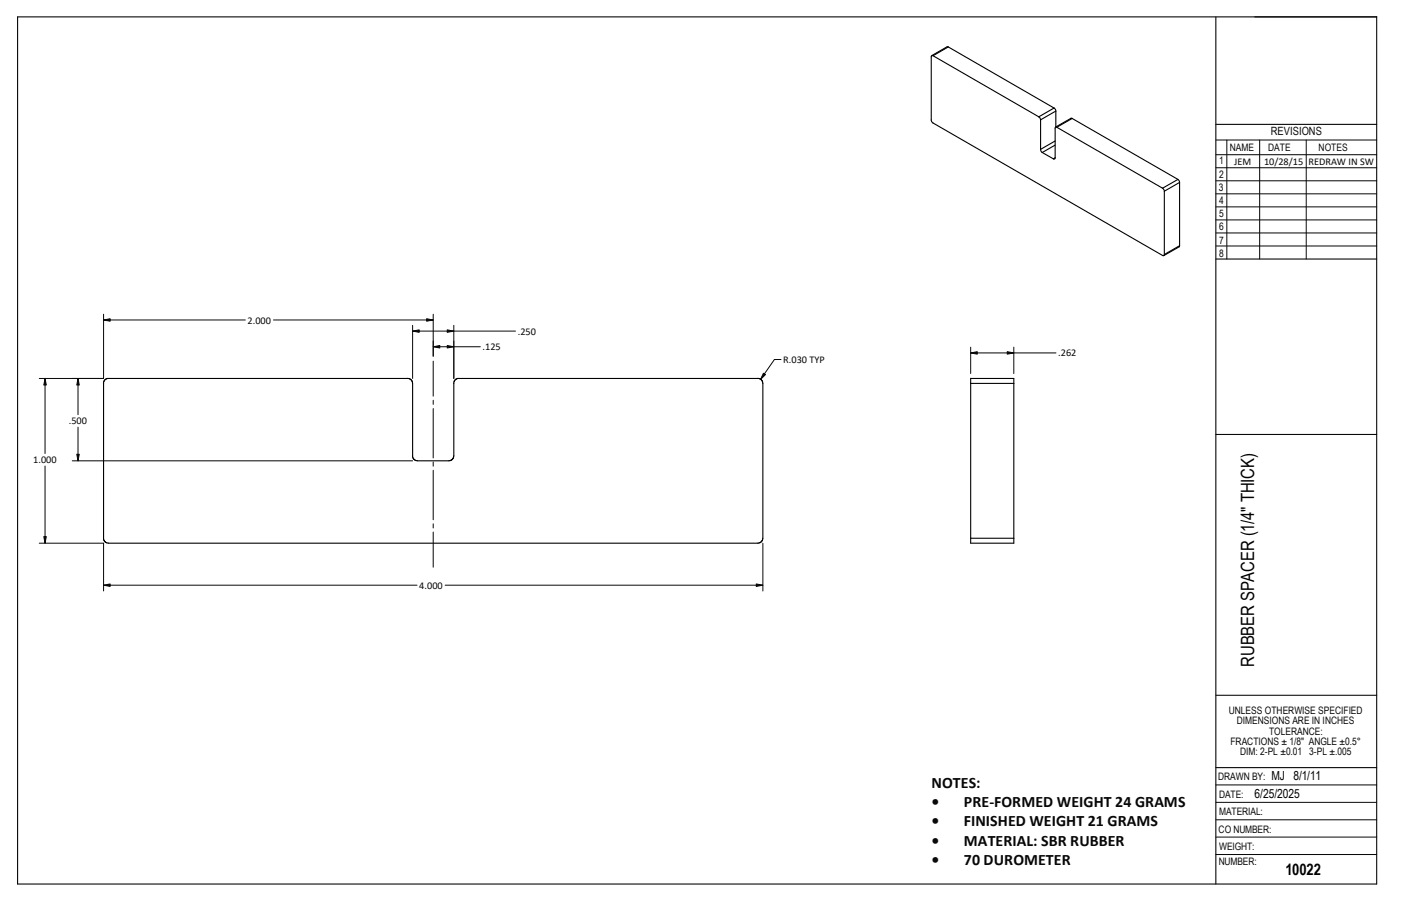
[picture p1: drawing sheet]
<svg xmlns="http://www.w3.org/2000/svg" width="432mm" height="279mm" viewBox="0 0 432 279" stroke-linecap="round" stroke-linejoin="round" font-family="sans-serif">
<g fill="none" stroke="#0f0400" stroke-width=".31">
<path d="M374.7 59.8h49.6M374.7 55.8h49.6M374.7 51.7h49.6M374.7 47.7h49.6M374.7 43.2h49.6M378.1 43.2v36.7M388.2 43.2v36.7M402.6 43.2v36.7M374.7 75.9h49.6M374.7 71.8h49.6M374.7 67.8h49.6M374.7 63.8h49.6"/>
<path d="M374.7 252.8h49.6M374.7 247.4h49.6M374.7 242.1h49.6M374.7 258.1h49.6M374.7 263.5h49.6"/>
</g>
<path d="M5.4 5.2v267.4h418.9v-267.4h-37.5" fill="none" stroke="#0a0605" stroke-width=".34"/>
<path d="M5.4 5.2h418.9M374.7 5.2v267.4M374.7 38.4h49.6M374.7 79.9h49.6M374.7 134h49.6M374.7 214.4h49.6M374.7 236.7h49.6" fill="none" stroke="#0f0400" stroke-width=".34"/>
<g fill="none" stroke="#000" stroke-width=".34">
<path d="M287.6 17.2l32.6 18.8M287.6 17.2a.34 .34 0 0 0-.4 0 .34 .34 0 0 0-.2 .3v19.6l.4 .8 70.9 40.9h.5l.1-.3M292.3 14.5l-4.7 2.7M292.3 14.5l-.4-.1-4.7 2.7M292.3 14.5l32.6 18.8M320.2 36l.5 1M320.7 37v9.1M324.9 33.3l-4.7 2.7M324.9 33.3l.5 .9M325.4 34.2l-4.7 2.8M325.4 34.2v5M325.7 39.2l32.6 18.8"/>
<path d="M325.7 39.2h-.3l-.2 .2v9.3M330.5 36.5l-.4-.1-4.8 2.8M330.5 36.5l32.6 18.8M330.5 36.5l-4.8 2.7M320.7 46.1l.5 .9M321.2 47l3.5 2M325.2 48.7l-.2 .3h-.3M325.2 43.5l-4.5 2.6M325.2 44.7l-4 2.3M325.2 48.7l-.5 .3M358.3 58l.6 1M358.9 59v19.5"/>
<path d="M363.1 55.3l.5 1M363.1 55.3l-4.8 2.7M363.6 56.3l-4.7 2.7M363.6 56.3v19.5M363.6 75.8l-4.7 2.7M363.6 75.8l-.2 .3-4.7 2.7M125.6 116.7l.8 .2 .5 .4 .3 .9-.1 22.4 .2 .8 .5 .4 .9 .3h9.6l.8-.2 .6-.7 .1-23 .3-.9 .9-.6h92.6M233.6 116.7l.8 .2 .4 .4 .3 .9v47.8l-.3 .9-.9 .6h-200.5l-.8-.2-.5-.5-.2-.5v-48.4l.7-1 .5-.2h92.5M299.2 118.2v-1.5h13.3v1.5M299.2 118.2h13.3M299.2 118.2v47.8M312.5 118.2v47.8"/>
<path d="M299.2 166v1.5h13.3v-1.5M299.2 166h13.3"/>
</g>
<g fill="none" stroke="#0a0605" stroke-width=".31">
<path d="M31.9 96.9v19.8h-19.8M31.9 98.7h43.7M84.3 98.7h49.2M133.5 96.9v13M13.9 116.7v23.2M24 116.7v11.2M127.2 102.1h31.7M127.2 100.3v16.4M133.5 111.4v10.8M133.5 106.9h14.5M139.9 100.3v16.4M240.7 110.9h-2l-4.3 6.1"/>
<path d="M299.2 107.1v8.1M299.2 108.8h26.3M312.5 107.1v8.1M24 131.7v10.4M133.5 123.4v1.3M133.5 126v15.2M13.9 143.7v23.8M22.3 142.1h104.9M133.5 142.5v1.3M133.5 145v15.3M12.1 167.5h19.8v14.7M133.5 161.5v1.3"/>
<path d="M133.5 164.1v10.8M235.1 167.5v14.7M31.9 180.5h96.6M137.2 180.5h97.9"/>
</g>
<g fill="#0a0605" stroke="#0a0605" stroke-width=".31">
<path d="M137.8 106.6l2.1 .3-2.1 .4z"/>
<path d="M133.5 106.9l2.1-.3v.7z"/>
<path d="M131.5 98.3l2 .4-2 .4z"/>
<path d="M31.9 98.7l2.1-.4v.8z"/>
<path d="M310.4 108.5l2.1 .3-2.1 .4z"/>
<path d="M299.2 108.8l2-.3v.7z"/>
<path d="M137.8 101.7l2.1 .4-2.1 .4z"/>
<path d="M24 116.7l.4 2h-.7z"/>
<path d="M23.7 140.1h.7l-.4 2z"/>
<path d="M31.9 180.5l2.1-.4v.7z"/>
<path d="M13.5 165.5h.8l-.4 2z"/>
<path d="M233.1 180.1l2 .4-2 .3z"/>
<path d="M13.9 116.7l.4 2h-.8z"/>
<path d="M127.2 102.1l2-.4v.8z"/>
<path d="M235.3 115.1l.6 .4-1.5 1.5z"/>
</g>
<text font-size="5.6" x="386.6" y="205.6" transform="rotate(-90 386.6 205.6)">RUBBER SPACER (1/4&quot; THICK)</text>
<g font-size="4.9" fill="#0a0605">
<text x="287.1" y="243">NOTES:</text>
<text x="287.1" y="248.9">•</text>
<text x="297.1" y="248.9">PRE-FORMED WEIGHT 24 GRAMS</text>
<text x="287.1" y="254.8">•</text>
<text x="297.1" y="254.8">FINISHED WEIGHT 21 GRAMS</text>
<text x="287.1" y="260.8">•</text>
<text x="297.1" y="260.8">MATERIAL: SBR RUBBER</text>
<text x="287.1" y="266.7">•</text>
<text x="297.1" y="266.7">70 DUROMETER</text>
</g>
<text font-size="4.9" x="396.2" y="269.9">10022</text>
<g font-size="3.8">
<text x="391.8" y="240.6">MJ 8/1/11</text>
<text x="386.7" y="246.1">6/25/2025</text>
</g>
<text font-size="3.5" fill="#0f0400" x="391.7" y="41.7">REVISIONS</text>
<g font-size="3.2" fill="#0f0400">
<text x="379.1" y="46.5">NAME</text>
<text x="390.8" y="46.5">DATE</text>
<text x="406.4" y="46.5">NOTES</text>
<text x="378.8" y="220.2">UNLESS OTHERWISE SPECIFIED</text>
<text x="381.2" y="223.4">DIMENSIONS ARE IN INCHES</text>
<text x="391.1" y="226.5">TOLERANCE:</text>
<text x="379.2" y="229.7">FRACTIONS ± 1/8&quot; ANGLE ±0.5°</text>
<text x="382.2" y="232.9">DIM: 2-PL ±0.01 3-PL ±.005</text>
</g>
<g font-size="3.2" fill="#0a0605">
<text x="375.7" y="50.7">1</text>
<text x="380.4" y="50.8">JEM</text>
<text x="389.6" y="50.8">10/28/15</text>
<text x="403.3" y="50.8">REDRAW IN SW</text>
<text x="375.7" y="58.8">3</text>
<text x="375.8" y="54.8">2</text>
<text x="375.8" y="62.8">4</text>
<text x="375.8" y="66.9">5</text>
<text x="375.8" y="70.8">6</text>
<text x="375.8" y="75.1">7</text>
<text x="375.8" y="79.1">8</text>
<text x="76.3" y="99.8">2.000</text>
<text x="159.6" y="103.2">.250</text>
<text x="148.8" y="108">.125</text>
<text x="241.4" y="112">R.030 TYP</text>
<text x="326.2" y="109.9">.262</text>
<text x="21.2" y="130.9">.500</text>
<text x="10.2" y="142.9">1.000</text>
<text x="129.2" y="181.6">4.000</text>
<text x="375.5" y="240.7">DRAWN BY:</text>
<text x="375.8" y="246.1">DATE:</text>
<text x="375.8" y="251.4">MATERIAL:</text>
<text x="375.6" y="256.8">CO NUMBER:</text>
<text x="375.8" y="262.1">WEIGHT:</text>
<text x="375.6" y="266.7">NUMBER:</text>
</g>
</svg>
